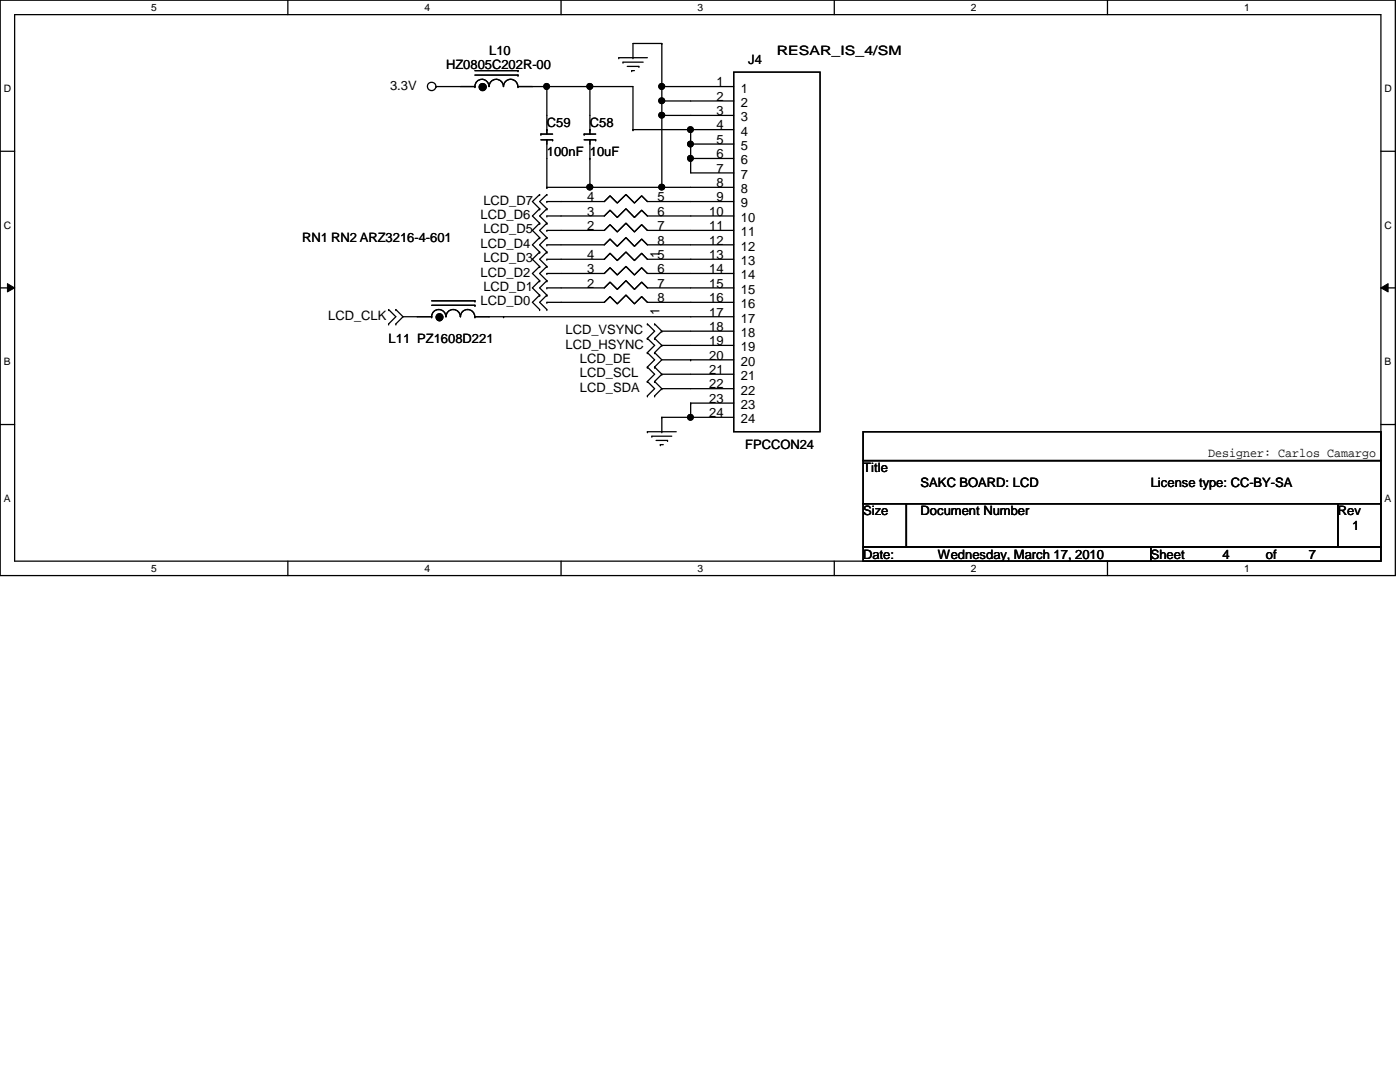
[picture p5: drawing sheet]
<svg xmlns="http://www.w3.org/2000/svg" width="279mm" height="216mm" viewBox="0 0 279 216" stroke-linecap="round" stroke-linejoin="round" font-family="sans-serif">
<path d="M0 0h278.5v114.9h-278.5zM2.9 2.9h272.7v109.1h-272.7z" fill="none" stroke="#000" stroke-width=".25"/>
<g fill="#fff">
<path d="M30.2 .3h1.1v2.3h-1.1z"/>
<path d="M30.2 112.3h1.1v2.2h-1.1z"/>
</g>
<path d="M57.4 0v2.9M57.4 112v2.9" fill="none" stroke="#000" stroke-width=".25"/>
<g fill="#fff">
<path d="M84.7 .3h1.1v2.3h-1.1z"/>
<path d="M84.7 112.3h1.1v2.2h-1.1z"/>
</g>
<path d="M112 0v2.9M112 112v2.9" fill="none" stroke="#000" stroke-width=".25"/>
<g fill="#fff">
<path d="M139.2 .3h1.1v2.3h-1.1z"/>
<path d="M139.2 112.3h1.1v2.2h-1.1z"/>
</g>
<path d="M166.5 0v2.9M166.5 112v2.9" fill="none" stroke="#000" stroke-width=".25"/>
<g fill="#fff">
<path d="M193.8 .3h1.1v2.3h-1.1z"/>
<path d="M193.8 112.3h1.1v2.2h-1.1z"/>
</g>
<path d="M221 0v2.9M221 112v2.9" fill="none" stroke="#000" stroke-width=".25"/>
<g fill="#fff">
<path d="M248.3 .3h1.1v2.3h-1.1z"/>
<path d="M248.3 112.3h1.1v2.2h-1.1z"/>
<path d="M.8 16.6h1.4v2.2h-1.4z"/>
<path d="M276.3 16.6h1.4v2.2h-1.4z"/>
<path d="M.8 43.8h1.4v2.3h-1.4z"/>
<path d="M276.3 43.8h1.4v2.3h-1.4z"/>
</g>
<path d="M0 30.2h2.9M275.6 30.2h2.9" fill="none" stroke="#000" stroke-width=".25"/>
<g fill="#fff">
<path d="M.8 71.1h1.3v2.2h-1.3z"/>
<path d="M276.3 71.1h1.3v2.2h-1.3z"/>
</g>
<path d="M0 57.4h2.9M275.6 57.4h2.9" fill="none" stroke="#000" stroke-width=".25"/>
<path d="M1.5 56.6l1.4 .8-1.4 .9zM275.6 57.4l1.4-.8v1.7z" fill="#000"/>
<path d="M1.5 56.6l1.4 .8-1.4 .9zM275.6 57.4l1.4-.8v1.7z" fill="none" stroke="#000" stroke-width=".2"/>
<g fill="#fff">
<path d="M.8 98.3h1.3v2.3h-1.3z"/>
<path d="M276.3 98.3h1.3v2.3h-1.3z"/>
</g>
<g fill="none" stroke="#000" stroke-width=".25">
<path d="M87 17.3h.1M87 17.3h7.8M94.8 17.3a1.4 1.4 0 0 1 1.4-1.5 1.4 1.4 0 0 1 1.4 1.5M94.8 17.3h.1M94.8 14.1h8.6M94.8 15h8.6M97.6 17.3a1.42 1.42 0 0 1 1.4-1.5 1.42 1.42 0 0 1 1.5 1.5M100.5 17.3a1.42 1.42 0 0 1 1.4-1.5 1.42 1.42 0 0 1 1.4 1.5M103.4 17.3h.1M103.4 15h.1M103.4 14.1h.1M103.4 17.3h22.9v8.6"/>
<path d="M109.1 17.3h.1M109.1 17.3v9.5M117.7 17.3h.1M117.7 17.3v9.5M123.5 11.5h.1M123.5 11.5h5.7M124.3 12.4h.1M124.3 12.4h4.1M125.2 13.3h2.3M126.1 14.1h.1M126.1 14.1h.5M126.3 11.5h.1"/>
<path d="M127.5 13.3h.1M132.1 17.3h.1M132.1 8.7h.1M132.1 8.7v28.7M132.1 17.3h14.3M132.1 8.7h-5.8v2.8M146.4 14.4h17.3v71.7h-17.3zM107.7 38.8h.1M107.7 38.8l-1.4 1.4 1.4 1.5M107.9 26.8h.1M107.9 27.9h2.4M107.9 26.8h2.4"/>
<path d="M109.1 37.4h.1M109.1 38.8h.1M109.1 27.9h.1M109.1 25.9h.1M109.1 37.4h37.3M109.1 27.9v9.5M109.1 38.8l-1.4 1.4 1.4 1.5M110.3 27.9h.1M116.6 26.8h.1M116.6 27.9h2.3M116.6 26.8h2.3M117.7 37.4h.1"/>
<path d="M117.7 31.6h.1M117.7 27.9h.1M117.7 25.9h.1M117.7 27.9v9.5M118.9 27.9h.1M126.3 25.9h.1M126.3 25.9h20.1M132.1 37.4h.1M132.1 23h.1M132.1 20.2h.1M132.1 20.2h14.3M132.1 23h14.3"/>
<path d="M137.8 31.6h.1M137.8 28.7h.1M137.8 25.9v8.6h8.6M137.8 28.7h8.6M137.8 31.6h8.6M107.7 41.7h.1M107.7 56h.1M107.7 58.9h.1M107.7 50.3h.1M107.7 53.2h.1M107.7 44.5h.1M107.7 47.4h.1"/>
<path d="M107.7 56l-1.4 1.4 1.4 1.5M107.7 50.3l-1.4 1.4 1.4 1.5M107.7 44.5l-1.4 1.5 1.4 1.4M107.7 41.7l-1.4 1.4 1.4 1.4M107.7 58.9l-1.4 1.4 1.4 1.5M107.7 53.2l-1.4 1.4 1.4 1.4M107.7 47.4l-1.4 1.5 1.4 1.4M109.1 51.7h.1M109.1 46h.1M109.1 43.1h.1M109.1 40.2h.1M109.1 54.6h.1"/>
<path d="M109.1 48.9h.1M109.1 57.4h.1M109.1 41.7h.1M109.1 56h.1M109.1 58.9h.1M109.1 50.3h.1M109.1 53.2h.1M109.1 44.5h.1M109.1 47.4h.1M109.1 51.7h11.5l1.2-1.2 1.4 1.5 1.7-1.7 1.7 1.7 1.5-1.5 1.1 1.2h17.2M109.1 54.6h11.5l1.2-1.2 1.4 1.5 1.7-1.7 1.7 1.7 1.5-1.5 1.1 1.2h17.2M109.1 57.4h11.5l1.2-1.1 1.4 1.4 1.7-1.7 1.7 1.7 1.5-1.4 1.1 1.1h17.2"/>
<path d="M109.1 40.2h11.5l1.2-1.1 1.4 1.4 1.7-1.7 1.7 1.7 1.5-1.4 1.1 1.1h17.2M109.1 43.1h11.5l1.2-1.1 1.4 1.4 1.7-1.7 1.7 1.7 1.5-1.4 1.1 1.1h17.2M109.1 46h11.5l1.2-1.2 1.4 1.5 1.7-1.8 1.7 1.8 1.5-1.5 1.1 1.2h17.2M109.1 48.9h11.5l1.2-1.2 1.4 1.4 1.7-1.7 1.7 1.7 1.5-1.4 1.1 1.2h17.2M109.1 56l-1.4 1.4 1.4 1.5M109.1 50.3l-1.4 1.4 1.4 1.5M109.1 44.5l-1.4 1.5 1.4 1.4M109.1 41.7l-1.4 1.4 1.4 1.4M109.1 58.9l-1.4 1.4 1.4 1.5M109.1 53.2l-1.4 1.4 1.4 1.4M109.1 47.4l-1.4 1.5 1.4 1.4M77.6 61.8h.1"/>
<path d="M77.6 64.6h.1M77.6 61.8l1.4 1.4-1.4 1.4M79 64.6h.1M79 61.8h.1M79 61.8l1.4 1.4M80.4 63.2h5.7M80.4 63.2l-1.4 1.4M86.1 63.2a1.42 1.42 0 0 1 1.5-1.4 1.42 1.42 0 0 1 1.4 1.4 1.44 1.44 0 0 1 1.4-1.4 1.44 1.44 0 0 1 1.5 1.4M86.1 63.2h.1M86.1 60.9h8.7M86.1 60h8.7M91.9 63.2a1.42 1.42 0 0 1 1.4-1.4 1.42 1.42 0 0 1 1.4 1.4"/>
<path d="M94.8 63.2h.1M94.8 60.9h.1M94.8 60h.1M94.8 63.2h51.6M100.5 63.2h.1M107.7 61.8h.1M109.1 60.3h.1M109.1 61.8h.1M109.1 60.3h11.5l1.2-1.1 1.4 1.4 1.7-1.7 1.7 1.7 1.5-1.4 1.1 1.1h17.2M129.2 70.4h.1M129.2 73.2h.1M129.2 64.6h.1"/>
<path d="M129.2 67.5h.1M129.2 76.1h.1M129.2 79h.1M129.2 70.4l1.4 1.4-1.4 1.4M129.2 64.6l1.4 1.5-1.4 1.4M129.2 67.5l1.4 1.4-1.4 1.5M129.2 73.2l1.4 1.5-1.4 1.4M129.2 76.1l1.4 1.5-1.4 1.4M130.6 73.2h.1M130.6 70.4h.1M130.6 67.5h.1M130.6 64.6h.1"/>
<path d="M130.6 76.1h.1M130.6 79h.1M130.6 70.4l1.5 1.4M130.6 64.6l1.5 1.5M130.6 67.5l1.5 1.4M130.6 73.2l1.5 1.5M130.6 76.1l1.5 1.5M132.1 74.7h.1M132.1 68.9h.1M132.1 66.1h.1M132.1 77.6h.1M132.1 74.7h14.3"/>
<path d="M132.1 71.8h14.3M132.1 68.9h14.3M132.1 66.1h14.3M132.1 77.6h14.3M132.1 71.8l-1.5 1.4M132.1 66.1l-1.5 1.4M132.1 68.9l-1.5 1.5M132.1 74.7l-1.5 1.4M132.1 77.6l-1.5 1.4M137.8 71.8h.1M0 84.7h2.9M129.2 86.1h.1"/>
<path d="M129.2 86.1h5.8M130.1 87h.1M130.1 87h4M130.9 87.9h2.3M131.8 88.7h.1M131.8 88.7h.6M132.1 86.1h.1M132.1 83.3h.1M132.1 83.3v2.8M132.1 83.3h14.3M133.2 87.9h.1M137.8 80.4h.1"/>
<path d="M137.8 80.4v2.9M137.8 80.4h8.6M172.3 86.1h103.3v5.8h-103.3zM172.3 91.9h103.3v8.6h-103.3zM275.6 84.7h2.9M172.3 100.5h8.6v8.6h-8.6zM172.3 109.1h57.4v2.9h-57.4zM180.9 100.5h86.1v8.6h-86.1zM229.7 109.1h45.9v2.9h-45.9zM267 100.5h8.6v8.6h-8.6z"/>
<circle cx="86.2" cy="17.3" r=".84"/>
<circle cx="96.3" cy="17.4" r=".7"/>
<circle cx="109.1" cy="17.2" r=".56"/>
<circle cx="117.7" cy="17.2" r=".57"/>
<circle cx="132.1" cy="17.2" r=".57"/>
<circle cx="117.7" cy="37.4" r=".56"/>
<circle cx="132.1" cy="20.1" r=".56"/>
<circle cx="132.1" cy="37.4" r=".56"/>
<circle cx="132.1" cy="23" r=".56"/>
<circle cx="137.8" cy="31.6" r=".56"/>
<circle cx="137.8" cy="28.7" r=".56"/>
<circle cx="137.8" cy="25.9" r=".56"/>
<circle cx="87.7" cy="63.3" r=".68"/>
<circle cx="137.8" cy="83.3" r=".56"/>
</g>
<g fill="#000">
<circle cx="96.3" cy="17.4" r=".7"/>
<circle cx="109.1" cy="17.2" r=".56"/>
<circle cx="117.7" cy="17.2" r=".57"/>
<circle cx="132.1" cy="17.2" r=".57"/>
<circle cx="117.7" cy="37.4" r=".56"/>
<circle cx="132.1" cy="20.1" r=".56"/>
<circle cx="132.1" cy="37.4" r=".56"/>
<circle cx="132.1" cy="23" r=".56"/>
<circle cx="137.8" cy="31.6" r=".56"/>
<circle cx="137.8" cy="28.7" r=".56"/>
<circle cx="137.8" cy="25.9" r=".56"/>
<circle cx="87.7" cy="63.3" r=".68"/>
<circle cx="137.8" cy="83.3" r=".56"/>
</g>
<g font-size="2.6">
<text x="97.6" y="11">L10</text>
<text x="155" y="11">RESAR_IS_4/SM</text>
<text x="77.9" y="17.9">3.3V</text>
<text x="89" y="13.8">HZ0805C202R-00</text>
<text x="143" y="17.2">1</text>
<text x="149.3" y="12.7">J4</text>
<text x="143" y="20.1">2</text>
<text x="143" y="23">3</text>
<text x="147.9" y="18.5">1</text>
<text x="147.9" y="21.3">2</text>
<text x="109.1" y="25.4">C59</text>
<text x="117.7" y="25.4">C58</text>
<text x="143" y="25.8">4</text>
<text x="143" y="28.7">5</text>
<text x="147.9" y="24.2">3</text>
<text x="147.9" y="27.1">4</text>
<text x="147.9" y="29.9">5</text>
<text x="109.1" y="31.1">100nF 10uF</text>
<text x="143" y="31.6">6</text>
<text x="143" y="34.5">7</text>
<text x="147.9" y="32.8">6</text>
<text x="147.9" y="35.7">7</text>
<text x="96.5" y="40.9">LCD_D7</text>
<text x="117.2" y="40.2">4</text>
<text x="131.2" y="40.2">5</text>
<text x="143" y="37.3">8</text>
<text x="143" y="40.2">9</text>
<text x="147.9" y="38.6">8</text>
<text x="147.9" y="41.4">9</text>
<text x="95.9" y="43.7">LCD_D6</text>
<text x="96.5" y="46.6">LCD_D5</text>
<text x="117.2" y="43.1">3</text>
<text x="117.2" y="45.9">2</text>
<text x="131.2" y="43.1">6</text>
<text x="131.2" y="45.9">7</text>
<text x="141.6" y="43.1">10</text>
<text x="141.6" y="45.9">11</text>
<text x="147.9" y="44.3">10</text>
<text x="147.9" y="47.2">11</text>
<text x="60.3" y="48.3">RN1 RN2 ARZ3216-4-601</text>
<text x="95.9" y="49.4">LCD_D4</text>
<text x="96.5" y="52.3">LCD_D3</text>
<text x="117.2" y="51.7">4</text>
<text x="131.2" y="51.7">5</text>
<text x="131.2" y="48.8">8</text>
<text x="131.6" y="51.4" transform="rotate(-90 131.6 51.4)">1</text>
<text x="141.6" y="48.8">12</text>
<text x="141.6" y="51.7">13</text>
<text x="147.9" y="50">12</text>
<text x="147.9" y="52.9">13</text>
<text x="95.9" y="55.2">LCD_D2</text>
<text x="96.5" y="58.1">LCD_D1</text>
<text x="117.2" y="54.5">3</text>
<text x="117.2" y="57.4">2</text>
<text x="131.2" y="54.5">6</text>
<text x="131.2" y="57.4">7</text>
<text x="141.6" y="54.5">14</text>
<text x="141.6" y="57.4">15</text>
<text x="147.9" y="55.8">14</text>
<text x="147.9" y="58.6">15</text>
<text x="65.5" y="63.8">LCD_CLK</text>
<text x="95.9" y="60.9">LCD_D0</text>
<text x="131.2" y="60.3">8</text>
<text x="131.6" y="62.9" transform="rotate(-90 131.6 62.9)">1</text>
<text x="141.6" y="60.3">16</text>
<text x="141.6" y="63.2">17</text>
<text x="147.9" y="61.5">16</text>
<text x="147.9" y="64.4">17</text>
<text x="77.6" y="68.4">L11 PZ1608D221</text>
<text x="112.9" y="66.7">LCD_VSYNC</text>
<text x="112.9" y="69.6">LCD_HSYNC</text>
<text x="141.6" y="66">18</text>
<text x="141.6" y="68.9">19</text>
<text x="141.6" y="71.8">20</text>
<text x="147.9" y="67.3">18</text>
<text x="147.9" y="70.1">19</text>
<text x="115.7" y="72.4">LCD_DE</text>
<text x="115.7" y="75.3">LCD_SCL</text>
<text x="141.6" y="74.6">21</text>
<text x="141.6" y="77.5">22</text>
<text x="147.9" y="73">20</text>
<text x="147.9" y="75.9">21</text>
<text x="115.7" y="78.1">LCD_SDA</text>
<text x="141.6" y="80.4">23</text>
<text x="141.6" y="83.2">24</text>
<text x="147.9" y="78.7">22</text>
<text x="147.9" y="81.6">23</text>
<text x="147.9" y="84.5">24</text>
<text x="148.7" y="89.6">FPCCON24</text>
<text x="172.3" y="94.2">Title</text>
<text x="241.1" y="91.1">Designer: Carlos Camargo</text>
<text x="183.7" y="97.1">SAKC BOARD: LCD</text>
<text x="229.7" y="97.1">License type: CC-BY-SA</text>
<text x="172.3" y="102.8">Size</text>
<text x="183.7" y="102.8">Document Number</text>
<text x="267" y="102.8">Rev</text>
<text x="269.8" y="105.7">1</text>
<text x="172.3" y="111.5">Date:</text>
<text x="187.2" y="111.5">Wednesday, March 17, 2010</text>
<text x="229.7" y="111.5">Sheet</text>
<text x="244" y="111.5">4</text>
<text x="252.6" y="111.5">of</text>
<text x="261.2" y="111.5">7</text>
</g>
<g font-size="2">
<text x="30.2" y="2.2">5</text>
<text x="84.7" y="2.2">4</text>
<text x="139.2" y="2.2">3</text>
<text x="193.8" y="2.2">2</text>
<text x="248.3" y="2.2">1</text>
<text x=".8" y="18.4">D</text>
<text x="276.3" y="18.4">D</text>
<text x=".8" y="45.6">C</text>
<text x="276.3" y="45.6">C</text>
<text x=".8" y="72.9">B</text>
<text x="276.3" y="72.9">B</text>
<text x=".8" y="100.2">A</text>
<text x="276.3" y="100.2">A</text>
<text x="30.2" y="114.1">5</text>
<text x="84.7" y="114.1">4</text>
<text x="139.2" y="114.1">3</text>
<text x="193.8" y="114.1">2</text>
<text x="248.3" y="114.1">1</text>
</g>
</svg>
